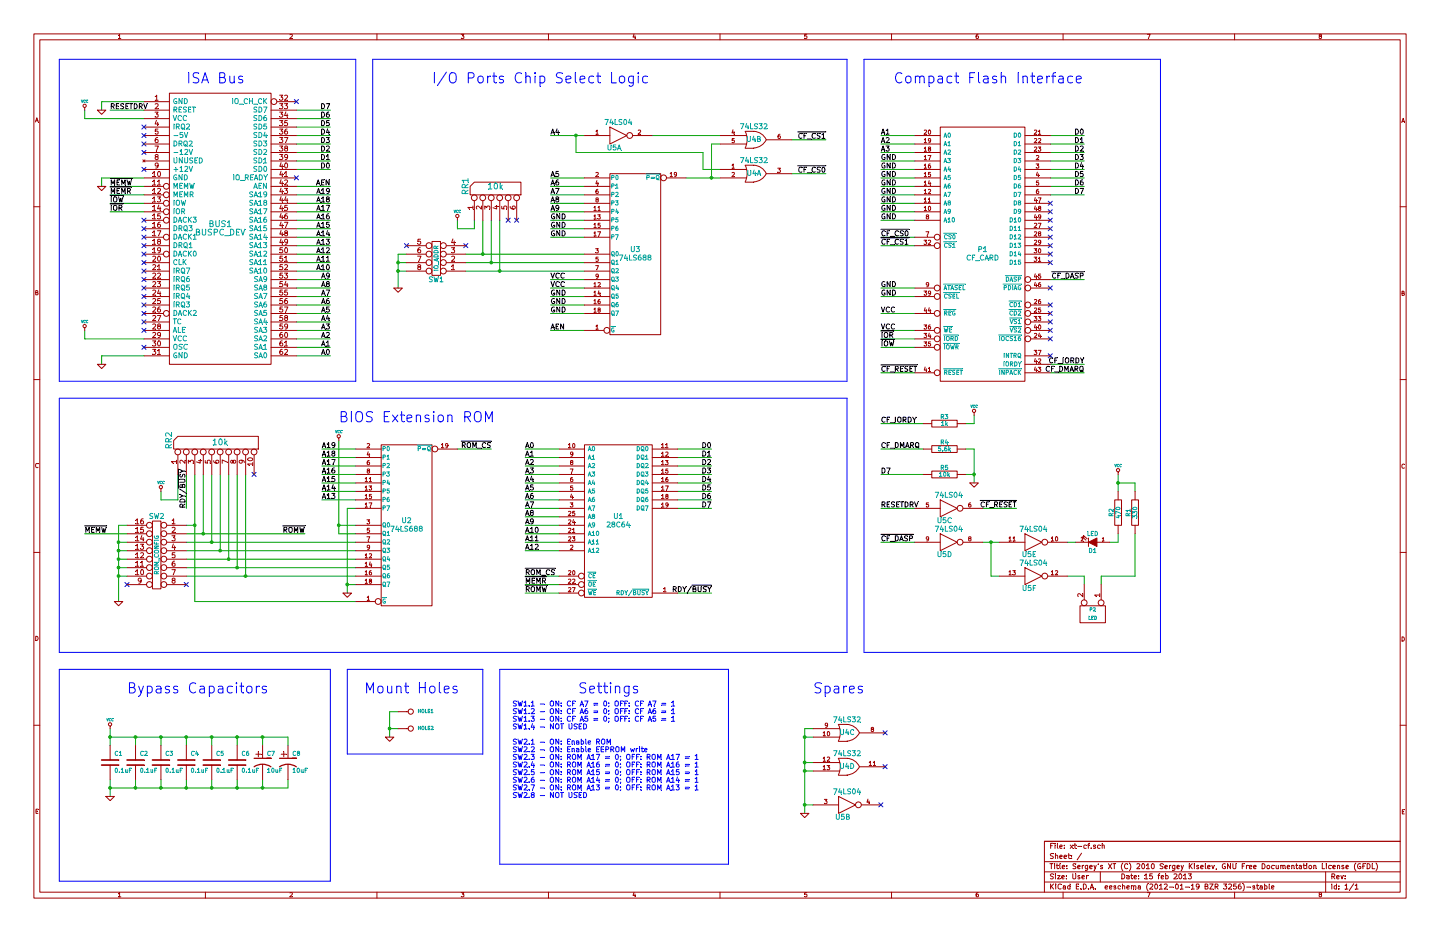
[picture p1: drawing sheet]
EESchema Schematic File Version 2  date 2/14/2013 11:52:33 PM
LIBS:74ls-sergey
LIBS:dallas-rtc
LIBS:devices-sergey
LIBS:intel-8xxx
LIBS:memory-sergey
LIBS:controllers-sergey
LIBS:power
LIBS:device
LIBS:transistors
LIBS:conn
LIBS:linear
LIBS:regul
LIBS:74xx
LIBS:cmos4000
LIBS:adc-dac
LIBS:memory
LIBS:xilinx
LIBS:special
LIBS:microcontrollers
LIBS:dsp
LIBS:microchip
LIBS:analog_switches
LIBS:motorola
LIBS:texas
LIBS:intel
LIBS:audio
LIBS:interface
LIBS:digital-audio
LIBS:philips
LIBS:display
LIBS:cypress
LIBS:siliconi
LIBS:opto
LIBS:atmel
LIBS:contrib
LIBS:valves
LIBS:interconnects_sergey
EELAYER 25  0
EELAYER END
$Descr User 17000 11000
encoding utf-8
Sheet 1 1
Title "Sergey's XT (C) 2010 Sergey Kiselev, GNU Free Documentation License (GFDL)"
Date "15 feb 2013"
Rev ""
Comp ""
Comment1 ""
Comment2 ""
Comment3 ""
Comment4 ""
$EndDescr
Connection ~ 1400 6400
Wire Wire Line
	1400 7100 1400 6200
Wire Wire Line
	2300 5600 2300 7100
Wire Wire Line
	10400 6400 10800 6400
Wire Wire Line
	13200 5600 13200 5800
Wire Wire Line
	13000 6800 13400 6800
Wire Wire Line
	13000 6800 13000 6900
Wire Wire Line
	13200 6300 13200 6400
Wire Wire Line
	2400 5600 2400 6300
Connection ~ 5900 3200
Wire Wire Line
	5900 2600 5900 3200
Connection ~ 5700 3000
Wire Wire Line
	5700 2600 5700 3000
Wire Wire Line
	6900 3400 6500 3400
Wire Wire Line
	1300 8700 3400 8700
Wire Notes Line
	10200 7700 10200 700 
Wire Notes Line
	10200 7700 13700 7700
Wire Notes Line
	13700 7700 13700 700 
Wire Notes Line
	13700 700  10200 700 
Wire Notes Line
	10000 700  10000 4500
Wire Notes Line
	10000 700  4400 700 
Connection ~ 4700 3200
Wire Wire Line
	4800 3200 4700 3200
Wire Wire Line
	4700 3400 4700 3000
Wire Wire Line
	4700 3000 4800 3000
Connection ~ 11500 5600
Wire Wire Line
	11400 5600 11500 5600
Wire Wire Line
	11500 4900 11500 5000
Wire Wire Line
	11500 5000 11400 5000
Wire Wire Line
	10900 5000 10400 5000
Wire Wire Line
	13200 6400 13100 6400
Wire Wire Line
	12800 6900 12800 6800
Wire Wire Line
	12800 6800 12600 6800
Connection ~ 9500 9500
Wire Wire Line
	9500 9500 9600 9500
Connection ~ 9500 9000
Wire Wire Line
	9500 9000 9600 9000
Wire Wire Line
	9600 8600 9500 8600
Wire Wire Line
	9500 8600 9500 9600
Connection ~ 11700 6400
Wire Wire Line
	11700 6400 11700 6800
Wire Wire Line
	11700 6800 11800 6800
Wire Wire Line
	11600 6000 12000 6000
Wire Wire Line
	9350 2050 9750 2050
Wire Wire Line
	7700 1600 8500 1600
Wire Wire Line
	8100 2100 8500 2100
Wire Wire Line
	6900 1600 6500 1600
Wire Wire Line
	6900 3900 6500 3900
Wire Wire Line
	6900 3700 6500 3700
Wire Wire Line
	6900 2800 6500 2800
Wire Wire Line
	6900 2700 6500 2700
Wire Wire Line
	6900 2600 6500 2600
Wire Wire Line
	6900 2500 6500 2500
Wire Wire Line
	6900 2400 6500 2400
Wire Wire Line
	6900 2300 6500 2300
Wire Wire Line
	6900 2200 6500 2200
Wire Wire Line
	6900 2100 6500 2100
Wire Wire Line
	12400 4300 12800 4300
Wire Wire Line
	10400 4400 10800 4400
Wire Wire Line
	10800 3700 10400 3700
Wire Wire Line
	10800 2900 10400 2900
Wire Wire Line
	10800 2800 10400 2800
Wire Wire Line
	10800 2600 10400 2600
Wire Wire Line
	10800 2500 10400 2500
Wire Wire Line
	10800 2400 10400 2400
Wire Wire Line
	10800 2300 10400 2300
Wire Wire Line
	10800 2200 10400 2200
Wire Wire Line
	10800 2100 10400 2100
Wire Wire Line
	10800 2000 10400 2000
Wire Wire Line
	10800 1900 10400 1900
Wire Wire Line
	10800 1800 10400 1800
Wire Wire Line
	10800 1700 10400 1700
Wire Wire Line
	10800 1600 10400 1600
Connection ~ 3100 9300
Wire Wire Line
	3400 9200 3400 9300
Wire Wire Line
	3400 9300 1300 9300
Wire Notes Line
	8600 10200 8600 7900
Wire Notes Line
	8600 10200 5900 10200
Wire Notes Line
	5900 10200 5900 7900
Connection ~ 4100 6900
Wire Wire Line
	4200 6900 4100 6900
Wire Wire Line
	2200 6400 4200 6400
Wire Notes Line
	4100 8900 4100 7900
Wire Notes Line
	4100 8900 5700 8900
Wire Notes Line
	5700 8900 5700 7900
Wire Notes Line
	5700 7900 4100 7900
Wire Notes Line
	700  10400 700  7900
Wire Notes Line
	700  10400 3900 10400
Wire Notes Line
	3900 10400 3900 7900
Wire Notes Line
	3900 7900 700  7900
Wire Notes Line
	4400 700  4400 4500
Wire Notes Line
	700  4700 700  7700
Connection ~ 1600 8700
Wire Wire Line
	1600 8700 1600 8800
Connection ~ 2200 8700
Wire Wire Line
	2200 8700 2200 8800
Connection ~ 2800 8700
Wire Wire Line
	2800 8700 2800 8800
Connection ~ 2500 9300
Wire Wire Line
	2500 9300 2500 9200
Connection ~ 1900 9300
Wire Wire Line
	1900 9300 1900 9200
Connection ~ 1300 9300
Wire Wire Line
	1300 9400 1300 9200
Connection ~ 1300 8700
Wire Wire Line
	3100 8800 3100 8700
Connection ~ 2800 6700
Wire Wire Line
	2800 5600 2800 6700
Connection ~ 2600 6500
Wire Wire Line
	2600 5600 2600 6500
Connection ~ 2400 6300
Connection ~ 1400 6800
Wire Wire Line
	1400 6800 1500 6800
Wire Wire Line
	2300 7100 4200 7100
Connection ~ 4000 6200
Wire Wire Line
	4000 5200 4000 6300
Wire Wire Line
	4000 6300 4200 6300
Connection ~ 1400 6600
Wire Wire Line
	1500 6300 1000 6300
Wire Wire Line
	1500 6500 1400 6500
Wire Wire Line
	1400 6700 1500 6700
Wire Wire Line
	1400 6200 1500 6200
Wire Wire Line
	4200 6700 2200 6700
Wire Wire Line
	4200 6200 4000 6200
Wire Wire Line
	1000 3900 1000 4000
Wire Wire Line
	1000 4000 1700 4000
Wire Wire Line
	1000 1300 1000 1400
Wire Wire Line
	1200 2200 1200 2100
Wire Wire Line
	3500 2300 3900 2300
Wire Wire Line
	3500 2400 3900 2400
Wire Wire Line
	3500 2500 3900 2500
Wire Wire Line
	3500 2600 3900 2600
Wire Wire Line
	3500 2700 3900 2700
Wire Wire Line
	3500 2800 3900 2800
Wire Wire Line
	3500 2900 3900 2900
Wire Wire Line
	3500 3000 3900 3000
Wire Wire Line
	3500 3100 3900 3100
Wire Wire Line
	3500 3200 3900 3200
Wire Wire Line
	3500 3300 3900 3300
Wire Wire Line
	3500 3400 3900 3400
Wire Wire Line
	3500 3500 3900 3500
Wire Wire Line
	3500 3600 3900 3600
Wire Wire Line
	3500 3700 3900 3700
Wire Wire Line
	3500 3800 3900 3800
Wire Wire Line
	3500 3900 3900 3900
Wire Wire Line
	3500 4000 3900 4000
Wire Wire Line
	3500 4100 3900 4100
Wire Wire Line
	3500 4200 3900 4200
Wire Wire Line
	1000 1400 1700 1400
Wire Wire Line
	1700 1300 1300 1300
Wire Wire Line
	1700 2200 1300 2200
Wire Wire Line
	1700 2300 1300 2300
Wire Wire Line
	1700 2400 1300 2400
Wire Wire Line
	1700 2500 1300 2500
Wire Wire Line
	3900 2200 3500 2200
Wire Wire Line
	1700 1200 1200 1200
Wire Wire Line
	1700 4200 1200 4200
Wire Wire Line
	1200 2100 1700 2100
Connection ~ 4600 8600
Wire Wire Line
	4700 8600 4600 8600
Wire Wire Line
	4700 8400 4600 8400
Wire Wire Line
	6600 6800 6200 6800
Wire Wire Line
	8000 5300 8400 5300
Wire Wire Line
	8000 5400 8400 5400
Wire Wire Line
	8000 5500 8400 5500
Wire Wire Line
	8000 5600 8400 5600
Wire Wire Line
	8000 5700 8400 5700
Wire Wire Line
	8000 5800 8400 5800
Wire Wire Line
	8000 5900 8400 5900
Wire Wire Line
	8000 6000 8400 6000
Wire Wire Line
	6600 6500 6200 6500
Wire Wire Line
	6600 6400 6200 6400
Wire Wire Line
	6600 6300 6200 6300
Wire Wire Line
	6600 6200 6200 6200
Wire Wire Line
	6600 6100 6200 6100
Wire Wire Line
	6600 6000 6200 6000
Wire Wire Line
	6600 5900 6200 5900
Wire Wire Line
	6600 5800 6200 5800
Wire Wire Line
	6600 5700 6200 5700
Wire Wire Line
	6600 5600 6200 5600
Wire Wire Line
	6600 5500 6200 5500
Wire Wire Line
	6600 5400 6200 5400
Wire Wire Line
	6600 5300 6200 5300
Wire Wire Line
	6600 7000 6200 7000
Wire Wire Line
	6600 6900 6200 6900
Wire Wire Line
	3500 2000 3900 2000
Wire Wire Line
	3500 1900 3900 1900
Wire Wire Line
	3500 1800 3900 1800
Wire Wire Line
	3500 1700 3900 1700
Wire Wire Line
	3500 1600 3900 1600
Wire Wire Line
	3500 1500 3900 1500
Wire Wire Line
	3500 1400 3900 1400
Wire Wire Line
	3500 1300 3900 1300
Wire Wire Line
	4600 8400 4600 8700
Wire Wire Line
	1200 1200 1200 1300
Wire Wire Line
	1200 4200 1200 4300
Wire Wire Line
	4200 5300 3800 5300
Wire Wire Line
	4200 5400 3800 5400
Wire Wire Line
	4200 5500 3800 5500
Wire Wire Line
	4200 5600 3800 5600
Wire Wire Line
	4200 5700 3800 5700
Wire Wire Line
	3800 5800 4200 5800
Wire Wire Line
	4200 5900 3800 5900
Wire Wire Line
	4200 6000 4100 6000
Wire Wire Line
	4200 6600 2200 6600
Wire Wire Line
	5400 5300 5800 5300
Wire Wire Line
	1400 6600 1500 6600
Wire Wire Line
	1400 6400 1500 6400
Connection ~ 1400 6500
Connection ~ 1400 6700
Wire Wire Line
	2100 5600 2100 5900
Wire Wire Line
	2100 5900 1900 5900
Wire Wire Line
	1900 5900 1900 5800
Connection ~ 2300 6200
Wire Wire Line
	2500 5600 2500 6400
Connection ~ 2500 6400
Wire Wire Line
	2700 5600 2700 6600
Connection ~ 2700 6600
Wire Wire Line
	4200 6800 2200 6800
Wire Wire Line
	2900 5600 2900 6800
Connection ~ 2900 6800
Wire Wire Line
	1300 8800 1300 8600
Wire Wire Line
	3100 9300 3100 9200
Wire Wire Line
	1600 9200 1600 9300
Connection ~ 1600 9300
Wire Wire Line
	2200 9300 2200 9200
Connection ~ 2200 9300
Wire Wire Line
	2800 9300 2800 9200
Connection ~ 2800 9300
Wire Wire Line
	2500 8700 2500 8800
Connection ~ 2500 8700
Wire Wire Line
	1900 8700 1900 8800
Connection ~ 1900 8700
Wire Notes Line
	700  4500 700  700 
Wire Notes Line
	700  4500 4200 4500
Wire Notes Line
	4200 4500 4200 700 
Wire Notes Line
	4200 700  700  700 
Wire Notes Line
	5900 7900 8600 7900
Wire Wire Line
	2200 6500 4200 6500
Wire Wire Line
	2200 6300 3600 6300
Wire Wire Line
	8000 7000 8400 7000
Wire Wire Line
	3400 8700 3400 8800
Connection ~ 3100 8700
Wire Wire Line
	12400 1600 12800 1600
Wire Wire Line
	12400 1700 12800 1700
Wire Wire Line
	12400 1800 12800 1800
Wire Wire Line
	12400 1900 12800 1900
Wire Wire Line
	12400 2000 12800 2000
Wire Wire Line
	12400 2100 12800 2100
Wire Wire Line
	12400 2200 12800 2200
Wire Wire Line
	12400 2300 12800 2300
Wire Wire Line
	10800 3400 10400 3400
Wire Wire Line
	10800 3500 10400 3500
Wire Wire Line
	10800 3900 10400 3900
Wire Wire Line
	10800 4000 10400 4000
Wire Wire Line
	10800 4100 10400 4100
Wire Wire Line
	12400 3300 12800 3300
Wire Wire Line
	12400 4400 12800 4400
Wire Wire Line
	6900 3500 6500 3500
Wire Wire Line
	6900 3600 6500 3600
Wire Wire Line
	5500 3000 6900 3000
Wire Wire Line
	6800 1600 6800 1800
Connection ~ 6800 1600
Wire Wire Line
	6800 1800 8300 1800
Wire Wire Line
	8300 1800 8300 2000
Wire Wire Line
	8300 2000 8500 2000
Wire Wire Line
	8400 2100 8400 1700
Wire Wire Line
	8400 1700 8500 1700
Connection ~ 8400 2100
Wire Wire Line
	9350 1650 9750 1650
Wire Wire Line
	10800 6000 10400 6000
Wire Wire Line
	11800 6400 11600 6400
Wire Wire Line
	9500 8700 9600 8700
Connection ~ 9500 8700
Wire Wire Line
	9600 9100 9500 9100
Connection ~ 9500 9100
Wire Wire Line
	12600 6400 12700 6400
Wire Wire Line
	10900 5300 10400 5300
Wire Wire Line
	10900 5600 10400 5600
Wire Wire Line
	11400 5300 11500 5300
Wire Wire Line
	11500 5300 11500 5700
Wire Wire Line
	5500 3100 6900 3100
Wire Wire Line
	4800 3100 4700 3100
Connection ~ 4700 3100
Wire Wire Line
	5500 3200 6900 3200
Wire Wire Line
	5600 2600 5600 2700
Wire Wire Line
	5600 2700 5400 2700
Wire Wire Line
	5400 2700 5400 2600
Wire Notes Line
	4400 4500 10000 4500
Wire Notes Line
	700  4700 10000 4700
Wire Notes Line
	10000 4700 10000 7700
Wire Notes Line
	10000 7700 700  7700
Wire Wire Line
	6900 3300 6500 3300
Wire Wire Line
	5800 2600 5800 3100
Connection ~ 5800 3100
Wire Wire Line
	2200 5600 2200 6000
Wire Wire Line
	13400 6800 13400 6300
Wire Wire Line
	13200 5700 13400 5700
Connection ~ 13200 5700
Wire Wire Line
	13400 5700 13400 5800
Wire Wire Line
	4100 6000 4100 7000
Wire Wire Line
	2200 6200 2300 6200
$Comp
L GND #PWR01
U 1 1
P 9500 9600
F 0 "#PWR01" H 9500 9600 30  0001 C CNN
F 1 "GND" H 9500 9530 30  0001 C CNN
	1    9500 9600
	1    0    0    -1  
$EndComp
Text Label 6500 2600 0    60   ~ 0
GND
NoConn ~ 5500 2900
$Comp
L 74LS04 U5
U 2 1
P 10000 9500
F 0 "U5" H 9950 9350 60  0000 C CNN
F 1 "74LS04" H 10000 9650 60  0000 C CNN
	2    10000 9500
	1    0    0    -1  
$EndComp
Text Label 6500 3300 0    60   ~ 0
VCC
Text Label 6500 3400 0    60   ~ 0
VCC
NoConn ~ 6000 2600
NoConn ~ 6100 2600
NoConn ~ 1700 3800
NoConn ~ 1700 3700
NoConn ~ 1700 3600
NoConn ~ 1700 3500
NoConn ~ 1700 3400
NoConn ~ 1700 3300
NoConn ~ 1700 3200
NoConn ~ 1700 2000
NoConn ~ 1700 1800
NoConn ~ 1700 1700
NoConn ~ 4800 2900
$Comp
L GND #PWR02
U 1 1
P 4700 3400
F 0 "#PWR02" H 4700 3400 30  0001 C CNN
F 1 "GND" H 4700 3330 30  0001 C CNN
	1    4700 3400
	1    0    0    -1  
$EndComp
$Comp
L VCC #PWR03
U 1 1
P 5400 2600
F 0 "#PWR03" H 5400 2700 30  0001 C CNN
F 1 "VCC" H 5400 2700 30  0000 C CNN
	1    5400 2600
	1    0    0    -1  
$EndComp
$Comp
L RR5 RR1
U 1 1
P 5850 2250
F 0 "RR1" H 5900 2600 70  0000 C CNN
F 1 "10k" V 5900 2250 70  0000 C CNN
	1    5850 2250
	0    -1   -1   0   
$EndComp
$Comp
L DIL8 SW1
U 1 1
P 5150 3050
F 0 "SW1" H 5150 3300 60  0000 C CNN
F 1 "IO_ADDR" V 5150 3050 50  0000 C CNN
	1    5150 3050
	-1   0    0    1   
$EndComp
$Comp
L R R4
U 1 1
P 11150 5300
F 0 "R4" V 11230 5300 50  0000 C CNN
F 1 "5.6k" V 11150 5300 50  0000 C CNN
	1    11150 5300
	0    -1   -1   0   
$EndComp
Text Label 10400 5600 0    60   ~ 0
D7
$Comp
L GND #PWR04
U 1 1
P 11500 5700
F 0 "#PWR04" H 11500 5700 30  0001 C CNN
F 1 "GND" H 11500 5630 30  0001 C CNN
	1    11500 5700
	1    0    0    -1  
$EndComp
$Comp
L VCC #PWR05
U 1 1
P 11500 4900
F 0 "#PWR05" H 11500 5000 30  0001 C CNN
F 1 "VCC" H 11500 5000 30  0000 C CNN
	1    11500 4900
	1    0    0    -1  
$EndComp
Text Label 10400 5000 0    60   ~ 0
CF_IORDY
Text Label 10400 5300 0    60   ~ 0
CF_DMARQ
$Comp
L VCC #PWR06
U 1 1
P 13200 5600
F 0 "#PWR06" H 13200 5700 30  0001 C CNN
F 1 "VCC" H 13200 5700 30  0000 C CNN
	1    13200 5600
	1    0    0    -1  
$EndComp
$Comp
L R R5
U 1 1
P 11150 5600
F 0 "R5" V 11230 5600 50  0000 C CNN
F 1 "10k" V 11150 5600 50  0000 C CNN
	1    11150 5600
	0    -1   -1   0   
$EndComp
$Comp
L R R3
U 1 1
P 11150 5000
F 0 "R3" V 11230 5000 50  0000 C CNN
F 1 "1k" V 11150 5000 50  0000 C CNN
	1    11150 5000
	0    -1   -1   0   
$EndComp
$Comp
L R R1
U 1 1
P 13400 6050
F 0 "R1" V 13480 6050 50  0000 C CNN
F 1 "330" V 13400 6050 50  0000 C CNN
	1    13400 6050
	-1   0    0    1   
$EndComp
$Comp
L R R2
U 1 1
P 13200 6050
F 0 "R2" V 13280 6050 50  0000 C CNN
F 1 "470" V 13200 6050 50  0000 C CNN
	1    13200 6050
	-1   0    0    1   
$EndComp
$Comp
L CONN_2 P2
U 1 1
P 12900 7250
F 0 "P2" V 12850 7250 40  0000 C CNN
F 1 "LED" V 12950 7250 40  0000 C CNN
	1    12900 7250
	0    1    1    0   
$EndComp
$Comp
L LED D1
U 1 1
P 12900 6400
F 0 "D1" H 12900 6500 50  0000 C CNN
F 1 "LED" H 12900 6300 50  0000 C CNN
	1    12900 6400
	-1   0    0    1   
$EndComp
NoConn ~ 10400 9500
NoConn ~ 10450 9050
NoConn ~ 10450 8650
Text Notes 9600 8200 0    120  ~ 0
Spares
Text Label 10400 6400 0    60   ~ 0
~CF_DASP
Text Label 12000 6000 2    60   ~ 0
~CF_RESET
Text Label 10400 6000 0    60   ~ 0
RESETDRV
Text Label 9750 2050 2    60   ~ 0
~CF_CS0
Text Label 9750 1650 2    60   ~ 0
~CF_CS1
Text Label 6500 1600 0    60   ~ 0
A4
$Comp
L 74LS04 U5
U 1 1
P 7300 1600
F 0 "U5" H 7250 1450 60  0000 C CNN
F 1 "74LS04" H 7300 1750 60  0000 C CNN
	1    7300 1600
	1    0    0    -1  
$EndComp
Text Label 6500 3900 0    60   ~ 0
AEN
Text Label 6500 3700 0    60   ~ 0
GND
Text Label 6500 3600 0    60   ~ 0
GND
Text Label 6500 3500 0    60   ~ 0
GND
Text Label 6500 2800 0    60   ~ 0
GND
Text Label 6500 2700 0    60   ~ 0
GND
Text Label 6500 2100 0    60   ~ 0
A5
Text Label 6500 2200 0    60   ~ 0
A6
Text Label 6500 2300 0    60   ~ 0
A7
Text Label 6500 2400 0    60   ~ 0
A8
Text Label 6500 2500 0    60   ~ 0
A9
$Comp
L 74LS04 U5
U 3 1
P 11200 6000
F 0 "U5" H 11150 5850 60  0000 C CNN
F 1 "74LS04" H 11200 6150 60  0000 C CNN
	3    11200 6000
	1    0    0    -1  
$EndComp
$Comp
L 74LS04 U5
U 6 1
P 12200 6800
F 0 "U5" H 12150 6650 60  0000 C CNN
F 1 "74LS04" H 12200 6950 60  0000 C CNN
	6    12200 6800
	1    0    0    -1  
$EndComp
$Comp
L 74LS04 U5
U 5 1
P 12200 6400
F 0 "U5" H 12150 6250 60  0000 C CNN
F 1 "74LS04" H 12200 6550 60  0000 C CNN
	5    12200 6400
	1    0    0    -1  
$EndComp
$Comp
L 74LS04 U5
U 4 1
P 11200 6400
F 0 "U5" H 11150 6250 60  0000 C CNN
F 1 "74LS04" H 11200 6550 60  0000 C CNN
	4    11200 6400
	1    0    0    -1  
$EndComp
$Comp
L 74LS32 U4
U 4 1
P 10000 9050
F 0 "U4" H 10000 9050 60  0000 C CNN
F 1 "74LS32" H 10000 9200 60  0000 C CNN
	4    10000 9050
	1    0    0    -1  
$EndComp
$Comp
L 74LS32 U4
U 3 1
P 10000 8650
F 0 "U4" H 10000 8650 60  0000 C CNN
F 1 "74LS32" H 10000 8800 60  0000 C CNN
	3    10000 8650
	1    0    0    -1  
$EndComp
$Comp
L 74LS32 U4
U 2 1
P 8900 1650
F 0 "U4" H 8900 1650 60  0000 C CNN
F 1 "74LS32" H 8900 1800 60  0000 C CNN
	2    8900 1650
	1    0    0    -1  
$EndComp
$Comp
L 74LS32 U4
U 1 1
P 8900 2050
F 0 "U4" H 8900 2050 60  0000 C CNN
F 1 "74LS32" H 8900 2200 60  0000 C CNN
	1    8900 2050
	1    0    0    -1  
$EndComp
$Comp
L 74LS688 U3
U 1 1
P 7500 3000
F 0 "U3" H 7500 3050 60  0000 C CNN
F 1 "74LS688" H 7500 2950 60  0000 C CNN
	1    7500 3000
	1    0    0    -1  
$EndComp
NoConn ~ 12400 3400
NoConn ~ 12400 3600
NoConn ~ 12400 3700
NoConn ~ 12400 3800
NoConn ~ 12400 3900
NoConn ~ 12400 4000
NoConn ~ 12400 4200
Text Label 12800 4400 2    60   ~ 0
CF_DMARQ
Text Label 12800 4300 2    60   ~ 0
CF_IORDY
Text Label 12800 3300 2    60   ~ 0
~CF_DASP
Text Label 10400 4400 0    60   ~ 0
~CF_RESET
Text Label 10400 4100 0    60   ~ 0
~IOW
Text Label 10400 4000 0    60   ~ 0
~IOR
Text Label 10400 3900 0    60   ~ 0
VCC
Text Label 10400 3700 0    60   ~ 0
VCC
Text Label 10400 3500 0    60   ~ 0
GND
Text Label 10400 3400 0    60   ~ 0
GND
Text Label 10400 2900 0    60   ~ 0
~CF_CS1
Text Label 10400 2800 0    60   ~ 0
~CF_CS0
Text Label 10400 2600 0    60   ~ 0
GND
Text Label 10400 2500 0    60   ~ 0
GND
Text Label 10400 2400 0    60   ~ 0
GND
Text Label 10400 2300 0    60   ~ 0
GND
Text Label 10400 2200 0    60   ~ 0
GND
Text Label 10400 2100 0    60   ~ 0
GND
Text Label 10400 2000 0    60   ~ 0
GND
Text Label 10400 1900 0    60   ~ 0
GND
Text Label 10400 1800 0    60   ~ 0
A3
Text Label 10400 1700 0    60   ~ 0
A2
Text Label 10400 1600 0    60   ~ 0
A1
NoConn ~ 12400 2400
NoConn ~ 12400 2500
NoConn ~ 12400 2600
NoConn ~ 12400 2700
NoConn ~ 12400 2800
NoConn ~ 12400 2900
NoConn ~ 12400 3000
NoConn ~ 12400 3100
Text Label 12800 2300 2    60   ~ 0
D7
Text Label 12800 2200 2    60   ~ 0
D6
Text Label 12800 2100 2    60   ~ 0
D5
Text Label 12800 2000 2    60   ~ 0
D4
Text Label 12800 1900 2    60   ~ 0
D3
Text Label 12800 1800 2    60   ~ 0
D2
Text Label 12800 1700 2    60   ~ 0
D1
Text Label 12800 1600 2    60   ~ 0
D0
$Comp
L CF_CARD P1
U 1 1
P 11600 3000
F 0 "P1" H 11600 3050 60  0000 C CNN
F 1 "CF_CARD" H 11600 2950 60  0000 C CNN
	1    11600 3000
	1    0    0    -1  
$EndComp
NoConn ~ 1500 6900
NoConn ~ 2200 6900
NoConn ~ 3000 5600
Text Label 2200 6000 1    60   ~ 0
RDY/~BUSY
Text Label 8400 7000 2    60   ~ 0
RDY/~BUSY
$Comp
L 28C64 U1
U 1 1
P 7300 6150
F 0 "U1" H 7300 6200 60  0000 C CNN
F 1 "28C64" H 7300 6100 60  0000 C CNN
	1    7300 6150
	1    0    0    -1  
$EndComp
Text Label 3600 6300 2    60   ~ 0
~ROMW
Text Label 1000 6300 0    60   ~ 0
~MEMW
Text Label 3800 5900 0    60   ~ 0
A13
Text Label 3800 5800 0    60   ~ 0
A14
Text Notes 2200 1000 0    120  ~ 0
ISA Bus
Text Notes 4000 5000 0    120  ~ 0
BIOS Extension ROM
Text Notes 1500 8200 0    120  ~ 0
Bypass Capacitors
Text Notes 4300 8200 0    120  ~ 0
Mount Holes
$Comp
L VCC #PWR07
U 1 1
P 1300 8600
F 0 "#PWR07" H 1300 8700 30  0001 C CNN
F 1 "VCC" H 1300 8700 30  0000 C CNN
	1    1300 8600
	1    0    0    -1  
$EndComp
$Comp
L GND #PWR08
U 1 1
P 1300 9400
F 0 "#PWR08" H 1300 9400 30  0001 C CNN
F 1 "GND" H 1300 9330 30  0001 C CNN
	1    1300 9400
	1    0    0    -1  
$EndComp
$Comp
L BUSPC_DEV BUS1
U 1 1
P 2600 2700
F 0 "BUS1" H 2600 2750 70  0000 C CNN
F 1 "BUSPC_DEV" H 2600 2650 70  0000 C CNN
	1    2600 2700
	1    0    0    -1  
$EndComp
$Comp
L GND #PWR09
U 1 1
P 4100 7000
F 0 "#PWR09" H 4100 7000 30  0001 C CNN
F 1 "GND" H 4100 6930 30  0001 C CNN
	1    4100 7000
	1    0    0    -1  
$EndComp
$Comp
L VCC #PWR010
U 1 1
P 1900 5800
F 0 "#PWR010" H 1900 5900 30  0001 C CNN
F 1 "VCC" H 1900 5900 30  0000 C CNN
	1    1900 5800
	1    0    0    -1  
$EndComp
$Comp
L GND #PWR011
U 1 1
P 1400 7100
F 0 "#PWR011" H 1400 7100 30  0001 C CNN
F 1 "GND" H 1400 7030 30  0001 C CNN
	1    1400 7100
	1    0    0    -1  
$EndComp
$Comp
L RR9 RR2
U 1 1
P 2600 5250
F 0 "RR2" H 2650 5850 70  0000 C CNN
F 1 "10k" V 2630 5250 70  0000 C CNN
	1    2600 5250
	0    -1   -1   0   
$EndComp
Text Label 5800 5300 2    60   ~ 0
~ROM_CS
$Comp
L VCC #PWR012
U 1 1
P 4000 5200
F 0 "#PWR012" H 4000 5300 30  0001 C CNN
F 1 "VCC" H 4000 5300 30  0000 C CNN
	1    4000 5200
	1    0    0    -1  
$EndComp
$Comp
L DIL16 SW2
U 1 1
P 1850 6550
F 0 "SW2" H 1850 7000 60  0000 C CNN
F 1 "ROM_CONFIG" V 1850 6550 50  0000 C CNN
	1    1850 6550
	-1   0    0    -1  
$EndComp
Text Label 3800 5700 0    60   ~ 0
A15
Text Label 3800 5600 0    60   ~ 0
A16
Text Label 3800 5500 0    60   ~ 0
A17
Text Label 3800 5400 0    60   ~ 0
A18
Text Label 3800 5300 0    60   ~ 0
A19
$Comp
L 74LS688 U2
U 1 1
P 4800 6200
F 0 "U2" H 4800 6250 60  0000 C CNN
F 1 "74LS688" H 4800 6150 60  0000 C CNN
	1    4800 6200
	1    0    0    -1  
$EndComp
NoConn ~ 1700 1500
NoConn ~ 1700 1600
NoConn ~ 1700 2600
NoConn ~ 1700 2700
NoConn ~ 1700 2800
NoConn ~ 1700 2900
NoConn ~ 1700 3000
NoConn ~ 1700 3100
NoConn ~ 1700 3900
NoConn ~ 1700 4100
NoConn ~ 3500 2100
NoConn ~ 3500 1200
Text Notes 5100 1000 0    120  ~ 0
I/O Ports Chip Select Logic
Text Label 1300 1300 0    60   ~ 0
RESETDRV
Text Label 1300 2200 0    60   ~ 0
~MEMW
Text Label 1300 2300 0    60   ~ 0
~MEMR
Text Label 1300 2400 0    60   ~ 0
~IOW
Text Label 1300 2500 0    60   ~ 0
~IOR
Text Label 3900 2200 2    60   ~ 0
AEN
Text Label 3900 1300 2    60   ~ 0
D7
Text Label 3900 1400 2    60   ~ 0
D6
Text Label 3900 1500 2    60   ~ 0
D5
Text Label 3900 1600 2    60   ~ 0
D4
Text Label 3900 1700 2    60   ~ 0
D3
Text Label 3900 1800 2    60   ~ 0
D2
Text Label 3900 1900 2    60   ~ 0
D1
Text Label 3900 2000 2    60   ~ 0
D0
Text Label 3900 2300 2    60   ~ 0
A19
Text Label 3900 2400 2    60   ~ 0
A18
Text Label 3900 2500 2    60   ~ 0
A17
Text Label 3900 2600 2    60   ~ 0
A16
Text Label 3900 2700 2    60   ~ 0
A15
Text Label 3900 2800 2    60   ~ 0
A14
Text Label 3900 2900 2    60   ~ 0
A13
Text Label 3900 3000 2    60   ~ 0
A12
Text Label 3900 3100 2    60   ~ 0
A11
Text Label 3900 3200 2    60   ~ 0
A10
Text Label 3900 3300 2    60   ~ 0
A9
Text Label 3900 3400 2    60   ~ 0
A8
Text Label 3900 3500 2    60   ~ 0
A7
Text Label 3900 3600 2    60   ~ 0
A6
Text Label 3900 3700 2    60   ~ 0
A5
Text Label 3900 3800 2    60   ~ 0
A4
Text Label 3900 3900 2    60   ~ 0
A3
Text Label 3900 4000 2    60   ~ 0
A2
Text Label 3900 4100 2    60   ~ 0
A1
Text Label 3900 4200 2    60   ~ 0
A0
Text Label 6200 7000 0    60   ~ 0
~ROMW
Text Label 6200 6900 0    60   ~ 0
~MEMR
Text Label 6200 6500 0    60   ~ 0
A12
Text Label 6200 6400 0    60   ~ 0
A11
Text Label 6200 6300 0    60   ~ 0
A10
Text Label 6200 6200 0    60   ~ 0
A9
Text Label 6200 6100 0    60   ~ 0
A8
Text Label 6200 6000 0    60   ~ 0
A7
Text Label 6200 5900 0    60   ~ 0
A6
Text Label 6200 5800 0    60   ~ 0
A5
Text Label 6200 5700 0    60   ~ 0
A4
Text Label 6200 5600 0    60   ~ 0
A3
Text Label 6200 5500 0    60   ~ 0
A2
Text Label 6200 5400 0    60   ~ 0
A1
Text Label 6200 5300 0    60   ~ 0
A0
Text Label 8400 6000 2    60   ~ 0
D7
Text Label 8400 5900 2    60   ~ 0
D6
Text Label 8400 5800 2    60   ~ 0
D5
Text Label 8400 5700 2    60   ~ 0
D4
Text Label 8400 5600 2    60   ~ 0
D3
Text Label 8400 5500 2    60   ~ 0
D2
Text Label 8400 5400 2    60   ~ 0
D1
Text Label 8400 5300 2    60   ~ 0
D0
Text Notes 10550 1000 0    120  ~ 0
Compact Flash Interface
Text Label 6200 6800 0    60   ~ 0
~ROM_CS
$Comp
L CONN_1 HOLE2
U 1 1
P 4850 8600
F 0 "HOLE2" H 4930 8600 40  0000 L CNN
F 1 "CONN_1" H 4850 8655 30  0001 C CNN
	1    4850 8600
	1    0    0    -1  
$EndComp
$Comp
L CONN_1 HOLE1
U 1 1
P 4850 8400
F 0 "HOLE1" H 4930 8400 40  0000 L CNN
F 1 "CONN_1" H 4850 8455 30  0001 C CNN
	1    4850 8400
	1    0    0    -1  
$EndComp
$Comp
L GND #PWR013
U 1 1
P 4600 8700
F 0 "#PWR013" H 4600 8700 30  0001 C CNN
F 1 "GND" H 4600 8630 30  0001 C CNN
	1    4600 8700
	1    0    0    -1  
$EndComp
$Comp
L GND #PWR014
U 1 1
P 1200 2200
F 0 "#PWR014" H 1200 2200 30  0001 C CNN
F 1 "GND" H 1200 2130 30  0001 C CNN
	1    1200 2200
	1    0    0    -1  
$EndComp
$Comp
L VCC #PWR015
U 1 1
P 1000 3900
F 0 "#PWR015" H 1000 4000 30  0001 C CNN
F 1 "VCC" H 1000 4000 30  0000 C CNN
	1    1000 3900
	1    0    0    -1  
$EndComp
$Comp
L GND #PWR016
U 1 1
P 1200 4300
F 0 "#PWR016" H 1200 4300 30  0001 C CNN
F 1 "GND" H 1200 4230 30  0001 C CNN
	1    1200 4300
	1    0    0    -1  
$EndComp
$Comp
L CP1 C8
U 1 1
P 3400 9000
F 0 "C8" H 3450 9100 50  0000 L CNN
F 1 "10uF" H 3450 8900 50  0000 L CNN
	1    3400 9000
	1    0    0    -1  
$EndComp
$Comp
L GND #PWR017
U 1 1
P 1200 1300
F 0 "#PWR017" H 1200 1300 30  0001 C CNN
F 1 "GND" H 1200 1230 30  0001 C CNN
	1    1200 1300
	1    0    0    -1  
$EndComp
$Comp
L VCC #PWR018
U 1 1
P 1000 1300
F 0 "#PWR018" H 1000 1400 30  0001 C CNN
F 1 "VCC" H 1000 1400 30  0000 C CNN
	1    1000 1300
	1    0    0    -1  
$EndComp
Text Notes 6050 8350 0    60   ~ 0
SW1.1 - ON: CF A7 = 0; OFF: CF A7 = 1\nSW1.2 - ON: CF A6 = 0; OFF: CF A6 = 1 \nSW1.3 - ON: CF A5 = 0; OFF: CF A5 = 1\nSW1.4 - NOT USED\n\nSW2.1 - ON: Enable ROM\nSW2.2 - ON: Enable EEPROM write\nSW2.3 - ON: ROM A17 = 0; OFF: ROM A17 = 1\nSW2.4 - ON: ROM A16 = 0; OFF: ROM A16 = 1\nSW2.5 - ON: ROM A15 = 0; OFF: ROM A15 = 1\nSW2.6 - ON: ROM A14 = 0; OFF: ROM A14 = 1\nSW2.7 - ON: ROM A13 = 0; OFF: ROM A13 = 1\nSW2.8 - NOT USED\n\n
Text Notes 6825 8200 0    120  ~ 0
Settings
$Comp
L CP1 C7
U 1 1
P 3100 9000
F 0 "C7" H 3150 9100 50  0000 L CNN
F 1 "10uF" H 3150 8900 50  0000 L CNN
	1    3100 9000
	1    0    0    -1  
$EndComp
$Comp
L C C6
U 1 1
P 2800 9000
F 0 "C6" H 2850 9100 50  0000 L CNN
F 1 "0.1uF" H 2850 8900 50  0000 L CNN
	1    2800 9000
	1    0    0    -1  
$EndComp
$Comp
L C C1
U 1 1
P 1300 9000
F 0 "C1" H 1350 9100 50  0000 L CNN
F 1 "0.1uF" H 1350 8900 50  0000 L CNN
	1    1300 9000
	1    0    0    -1  
$EndComp
$Comp
L C C2
U 1 1
P 1600 9000
F 0 "C2" H 1650 9100 50  0000 L CNN
F 1 "0.1uF" H 1650 8900 50  0000 L CNN
	1    1600 9000
	1    0    0    -1  
$EndComp
$Comp
L C C3
U 1 1
P 1900 9000
F 0 "C3" H 1950 9100 50  0000 L CNN
F 1 "0.1uF" H 1950 8900 50  0000 L CNN
	1    1900 9000
	1    0    0    -1  
$EndComp
$Comp
L C C4
U 1 1
P 2200 9000
F 0 "C4" H 2250 9100 50  0000 L CNN
F 1 "0.1uF" H 2250 8900 50  0000 L CNN
	1    2200 9000
	1    0    0    -1  
$EndComp
$Comp
L C C5
U 1 1
P 2500 9000
F 0 "C5" H 2550 9100 50  0000 L CNN
F 1 "0.1uF" H 2550 8900 50  0000 L CNN
	1    2500 9000
	1    0    0    -1  
$EndComp
$EndSCHEMATC
